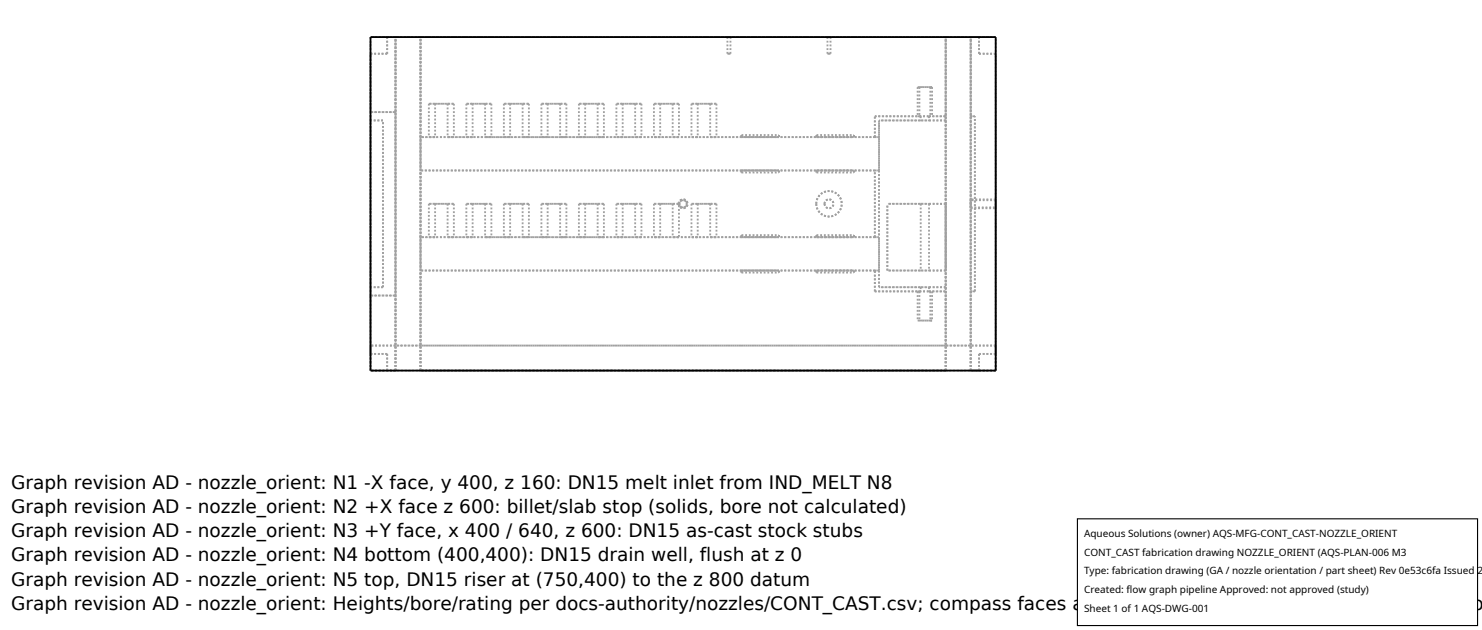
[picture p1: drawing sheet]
<svg xmlns="http://www.w3.org/2000/svg" width="212mm" height="90mm" viewBox="0 0 212 90" stroke-linecap="round" stroke-linejoin="round" font-family="sans-serif">
<g fill="none" stroke="#a0a0a0" stroke-width=".26" stroke-dasharray=".3 .3" stroke-linecap="butt">
<path d="M52.9 5.3v11.9M52.9 16v-8.3M52.9 16h3.6M54.7 17.2h-1.8M55.3 7.7v-2.4M55.3 7.7h-2.4M55.3 5.3v2.4M56.5 5.3h-3.6M56.5 5.3h-1.2M56.5 16v26.2M56.5 16v-10.7M56.5 16h-3.6"/>
<path d="M60.1 5.3h-3.6M60.1 19.6v-14.3M60.1 19.6v4.7M61.3 19.6h3.5M61.3 14.8h.8M61.3 14.8v4.8M62.1 19.6h-2M62.1 14.8v4.8M62.1 14.8h1.8M62.1 19.6h-.8M63.9 14.8v4.8M63.9 14.8h.9"/>
<path d="M64.8 19.6h-.9M64.8 14.8h-3.5M64.8 14.8v4.8M66.6 19.6h3.6M66.6 14.8h.9M66.6 14.8v4.8M67.5 19.6h-3.6M67.5 14.8v4.8M67.5 14.8h1.8M67.5 19.6h-.9M69.3 14.8v4.8M69.3 14.8h.9"/>
<path d="M70.2 19.6h-.9M70.2 14.8h-3.6M70.2 14.8v4.8M72 19.6h3.5M72 14.8h.9M72 14.8v4.8M72.9 19.6h-3.6M72.9 14.8v4.8M72.9 14.8h1.7M72.9 19.6h-.9M74.6 14.8v4.8M74.6 14.8h.9"/>
<path d="M75.5 19.6h-.9M75.5 14.8h-3.5M75.5 14.8v4.8M77.3 19.6h3.6M77.3 14.8h.9M77.3 14.8v4.8M78.2 19.6h-3.6M78.2 14.8v4.8M78.2 14.8h1.8M78.2 19.6h-.9M80 14.8v4.8M80 14.8h.9"/>
<path d="M80.9 19.6h-.9M80.9 14.8h-3.6M80.9 14.8v4.8M82.7 19.6h3.6M82.7 14.8h.9M82.7 14.8v4.8M83.6 19.6h-3.6M83.6 14.8v4.8M83.6 14.8h1.8M83.6 19.6h-.9M85.4 14.8v4.8M85.4 14.8h.9"/>
<path d="M86.3 19.6h-.9M86.3 14.8h-3.6M86.3 14.8v4.8M88 19.6h3.6M88 14.8h.9M88 14.8v4.8M88.9 19.6h-3.5M88.9 14.8v4.8M88.9 14.8h1.8M88.9 19.6h-.9M90.7 14.8v4.8M90.7 14.8h.9"/>
<path d="M91.6 19.6h-.9M91.6 14.8h-3.6M91.6 14.8v4.8M93.4 19.6h3.6M93.4 14.8h.9M93.4 14.8v4.8M94.3 19.6h-3.6M94.3 14.8v4.8M94.3 14.8h1.8M94.3 19.6h-.9M96.1 14.8v4.8M96.1 14.8h.9"/>
<path d="M97 19.6h-.9M97 14.8h-3.6M97 14.8v4.8M98.8 19.6h3.5M98.8 14.8h.9M98.8 14.8v4.8M99.7 19.6h-3.6M99.7 14.8v4.8M99.7 14.8h1.7M99.7 19.6h-.9M101.4 14.8v4.8M101.4 14.8h.9"/>
<path d="M102.3 19.6h-.9M102.3 14.8h-3.5M102.3 14.8v4.8M103.9 5.3h-43.8M103.9 7.7h.4M103.9 5.3v2.4M104.3 5.3h-.4M104.3 5.3v2.4M104.3 7.7h-.4M105.9 19.6h5.4M105.9 19.6v-.3M105.9 19.3v.3"/>
<path d="M105.9 19.3h5.4M111.3 19.6v-.3M111.3 19.3v.3M116.6 19.6h5.4M116.6 19.6v-.3M116.6 19.3v.3M116.6 19.3h5.4M118.2 5.3h-13.9M118.2 7.7h.4M118.2 5.3v2.4M118.6 5.3h-.4M118.6 5.3v2.4"/>
<path d="M118.6 7.7h-.4M122 19.6v-.3M122 19.3v.3M124.9 19.6h-23.5M124.9 19.6v-3M124.9 16.6h6.2M124.9 19.6h.6M125.5 19.6h-65.4M125.5 17.2v2.4M131.1 12.4v4.2M131.1 12.4h.2M131.1 16.6h.4"/>
<path d="M131.3 12.4v4.2M131.3 16.6h1.6M131.5 17.2h1.2M131.5 17.2h-6M131.5 16.6h-6.6M131.5 16.6v.6M132.7 16.6h.4M132.7 16.6v.6M132.9 12.4v4.2M132.9 12.4h.2M132.9 12.4h-1.6M133.1 12.4v4.2"/>
<path d="M133.1 16.6h2M133.1 12.4h-2M135.1 5.3h-16.5M135.1 5.3h-75M135.1 16.6v-11.3M135.1 16.6v.6M135.1 17.2v23.8M135.1 16.6h-2.4M135.1 17.2h-2.4M135.1 17.2h-9.6M138.6 5.3h-3.5M138.6 16.6v-11.3"/>
<path d="M138.6 16.6h.6M138.6 16.6v25M139.2 16.6h-.6M139.8 5.3h-1.2M139.8 5.3v2.4M139.8 7.7v-2.4M142.2 5.3h-3.6M142.2 7.7h-2.4M60.1 33.9v-9.6M60.1 33.9v4.7M61.3 33.9h3.5M61.3 29.1h.8"/>
<path d="M61.3 29.1v4.8M62.1 33.9h-2M62.1 29.1v4.8M62.1 29.1h1.8M62.1 33.9h-.8M63.9 29.1v4.8M63.9 29.1h.9M64.8 33.9h-.9M64.8 29.1h-3.5M64.8 29.1v4.8M66.6 33.9h3.6M66.6 29.1h.9"/>
<path d="M66.6 29.1v4.8M67.5 33.9h-3.6M67.5 29.1v4.8M67.5 29.1h1.8M67.5 33.9h-.9M69.3 29.1v4.8M69.3 29.1h.9M70.2 33.9h-.9M70.2 29.1h-3.6M70.2 29.1v4.8M72 33.9h3.5M72 29.1h.9"/>
<path d="M72 29.1v4.8M72.9 33.9h-3.6M72.9 29.1v4.8M72.9 29.1h1.7M72.9 33.9h-.9M74.6 29.1v4.8M74.6 29.1h.9M75.5 33.9h-.9M75.5 29.1h-3.5M75.5 29.1v4.8M77.3 33.9h3.6M77.3 29.1h.9"/>
<path d="M77.3 29.1v4.8M78.2 33.9h-3.6M78.2 29.1v4.8M78.2 29.1h1.8M78.2 33.9h-.9M80 29.1v4.8M80 29.1h.9M80.9 33.9h-.9M80.9 29.1h-3.6M80.9 29.1v4.8M82.7 33.9h3.6M82.7 29.1h.9"/>
<path d="M82.7 29.1v4.8M83.6 33.9h-3.6M83.6 29.1v4.8M83.6 29.1h1.8M83.6 33.9h-.9M85.4 29.1v4.8M85.4 29.1h.9M86.3 33.9h-.9M86.3 29.1h-3.6M86.3 29.1v4.8M88 33.9h3.6M88 29.1h.9"/>
<path d="M88 29.1v4.8M88.9 33.9h-3.5M88.9 29.1v4.8M88.9 29.1h1.8M88.9 33.9h-.9M90.7 29.1v4.8M90.7 29.1h.9M91.6 33.9h-.9M91.6 29.1h-3.6M91.6 29.1v4.8M93.4 33.9h3.6M93.4 29.1h.9"/>
<path d="M93.4 29.1v4.8M94.3 33.9h-3.6M94.3 29.1v4.8M94.3 29.1h1.8M94.3 33.9h-.9M96.1 29.1v4.8M96.1 29.1h.8M96.9 29.1l.2 .4 .4 .2 .5-.1 .2-.5-.2-.4-.4-.2-.5 .2-.2 .4M96.9 29.1h-3.5M96.9 29.1l.1 .2M96.9 29.1l.2-.4 .4-.2 .5 .1 .2 .5-.2 .4-.4 .2-.5-.1-.2-.5M97 33.9h-.9"/>
<path d="M97 29.3l-.1-.2M97 29.3v4.6M97 29.1l.2-.3 .4-.2 .3 .1 .2 .4-.1 .3-.4 .2-.4-.1-.2-.4M97 29.1l.2 .3 .4 .2 .3-.1 .2-.4-.1-.3-.4-.2-.4 .1-.2 .4M98.8 33.9h3.5M98.8 29.1h.9M98.8 29.1v4.8M99.7 33.9h-3.6M99.7 29.1v4.8M99.7 29.1h1.7M99.7 33.9h-.9M101.4 29.1v4.8"/>
<path d="M101.4 29.1h.9M102.3 33.9h-.9M102.3 29.1h-3.5M102.3 29.1v4.8M105.9 38.6h5.4M105.9 24.3h5.4M105.9 33.9h5.4M105.9 38.6v.3M105.9 38.9v-.3M105.9 24.3v.3M105.9 24.6v-.3M105.9 33.9v-.3"/>
<path d="M105.9 33.6v.3M105.9 38.9h5.4M105.9 24.6h5.4M105.9 33.6h5.4M111.3 38.6v.3M111.3 38.9v-.3M111.3 24.3v.3M111.3 24.6v-.3M111.3 33.9v-.3M111.3 33.6v.3M116.6 29.1l.1 .7 .4 .6 .7 .4 .6 .1 .6-.1 .7-.4 .4-.6 .1-.7-.1-.7-.4-.6-.7-.4-.6-.1-.6 .1-.7 .4-.4 .6-.1 .7M116.6 29.1l.1-.7 .4-.6 .7-.4 .6-.1 .6 .1 .7 .4 .4 .6 .1 .7-.1 .7-.4 .6-.7 .4-.6 .1-.6-.1-.7-.4-.4-.6-.1-.7"/>
<path d="M116.6 38.6h5.4M116.6 24.3h5.4M116.6 33.9h5.4M116.6 38.6v.3M116.6 38.9v-.3M116.6 24.3v.3M116.6 24.6v-.3M116.6 33.9v-.3M116.6 33.6v.3M116.6 38.9h5.4M116.6 24.6h5.4M116.6 33.6h5.4"/>
<path d="M117.8 29.1l.1-.4 .5-.2 .4 .1 .2 .5-.1 .4-.5 .2-.4-.1-.2-.5M117.8 29.1l.1 .4 .5 .2 .4-.1 .2-.5-.1-.4-.5-.2-.4 .2-.2 .4M122 38.6v.3M122 38.9v-.3M122 24.3v.3M122 24.6v-.3M122 33.9v-.3M122 33.6v.3M124.9 38.6h-64.8M124.9 38.6h.6M124.9 24.3h-64.8M124.9 24.3h.6"/>
<path d="M124.9 33.9h-23.5M124.9 33.9v-9.6M124.9 33.9h.6M125.5 38.6h-65.4M125.5 24.3h-65.4M125.5 24.3v-4.7M125.5 33.9h-65.4M125.5 38.6v-4.7M125.5 24.3v9.6M125.5 38.6v2.4M126.7 38.6v-9.5M131.5 29.1h-4.8"/>
<path d="M131.5 38.6h-4.8M131.5 29.1v9.5M131.5 29.1h1.2M131.5 38.6h1.2M132.7 29.1v9.5M135.1 29.1h-2.4M135.1 29.1h-8.4M135.1 38.6h-2.4M135.1 38.6h-8.4M135.1 29.1v9.5M138.6 28.5v1.2M138.6 29.7v-1.2"/>
<path d="M138.6 28.6v1M138.6 29.6v-1M138.6 29.7h3.6M138.6 29.6h3.6M142.2 28.5v1.2M142.2 29.7v-1.2M142.2 28.5h-3.6M142.2 28.6v1M142.2 29.6v-1M142.2 28.6h-3.6M52.9 41v-23.8M52.9 41v11.9"/>
<path d="M52.9 50.5v-8.3M52.9 42.2v-26.2M52.9 50.5v-42.8M52.9 52.9v-3.6M52.9 42.2h3.6M54.7 41v-23.8M54.7 41h-1.8M55.3 50.5h-2.4M55.3 50.5v2.4M55.3 52.9v-2.4M56.5 52.9h-3.6M56.5 52.9h-1.2"/>
<path d="M56.5 49.3h-3.6M56.5 52.9v-3.6M56.5 52.9v-47.6M56.5 49.3v-44M56.5 52.9v-10.7M56.5 42.2h-3.6M60.1 52.9v-14.3M60.1 52.9v-3.6M60.1 49.3v-44M60.1 52.9v-47.6M60.1 49.3h-3.6M124.9 41.6h6.2"/>
<path d="M124.9 41.6v-3M125.5 41v-23.8M131.1 45.8h.2M131.1 41.6v4.2M131.1 41.6h.4M131.3 41.6h1.6M131.3 41.6v4.2M131.5 41h1.2M131.5 41h-6M131.5 41v.6M131.5 41.6h-6.6M132.7 41v.6"/>
<path d="M132.7 41.6h.4M132.9 45.8h.2M132.9 41.6v4.2M132.9 45.8h-1.6M133.1 41.6h2M133.1 41.6v4.2M133.1 45.8h-2M135.1 52.9h-75M135.1 52.9v-3.6M135.1 49.3v-44M135.1 41v.6M135.1 52.9v-11.3"/>
<path d="M135.1 49.3h-75M135.1 52.9v-47.6M135.1 41h-9.6M135.1 41h-2.4M135.1 41.6h-2.4M138.6 41.6h.6M138.6 52.9v-11.3M138.6 52.9v-47.6M138.6 52.9v-3.6M138.6 49.3v-44M138.6 49.3h-3.5M139.2 41.6v-25"/>
<path d="M139.2 41.6h-.6M139.8 52.9h-1.2M139.8 50.5v2.4M139.8 52.9v-2.4M142.2 52.9v-47.6M142.2 50.5v-42.8M142.2 52.9h-3.6M142.2 52.9h-89.3M142.2 50.5h-2.4M142.2 49.3h-3.6M142.2 52.9v-3.6M142.2 49.3h-89.3"/>
</g>
<path d="M52.9 5.3h89.3v47.6h-89.3z" fill="none" stroke="#000" stroke-width=".26"/>
<path d="M153.9 74.1h57.1v15.2h-57.1z" fill="#fff" stroke="#000" stroke-width=".16"/>
<g font-size="2.6">
<text x="1.6" y="69.8">Graph revision AD - nozzle_orient: N1 -X face, y 400, z 160: DN15 melt inlet from IND_MELT N8</text>
<text x="1.6" y="73.3">Graph revision AD - nozzle_orient: N2 +X face z 600: billet/slab stop (solids, bore not calculated)</text>
<text x="1.6" y="76.7">Graph revision AD - nozzle_orient: N3 +Y face, x 400 / 640, z 600: DN15 as-cast stock stubs</text>
<text x="1.6" y="80.2">Graph revision AD - nozzle_orient: N4 bottom (400,400): DN15 drain well, flush at z 0</text>
<text x="1.6" y="83.6">Graph revision AD - nozzle_orient: N5 top, DN15 riser at (750,400) to the z 800 datum</text>
<text x="1.6" y="87">Graph revision AD - nozzle_orient: Heights/bore/rating per docs-authority/nozzles/CONT_CAST.csv; compass faces are the registered layout choice (params.jso</text>
</g>
<g font-size="1.4">
<text x="154.8" y="76.6">Aqueous Solutions (owner) AQS-MFG-CONT_CAST-NOZZLE_ORIENT</text>
<text x="154.8" y="79.3">CONT_CAST fabrication drawing NOZZLE_ORIENT (AQS-PLAN-006 M3</text>
<text x="154.8" y="82">Type: fabrication drawing (GA / nozzle orientation / part sheet) Rev 0e53c6fa Issued 2</text>
<text x="154.8" y="84.7">Created: flow graph pipeline Approved: not approved (study)</text>
<text x="154.8" y="87.4">Sheet 1 of 1 AQS-DWG-001</text>
</g>
</svg>
